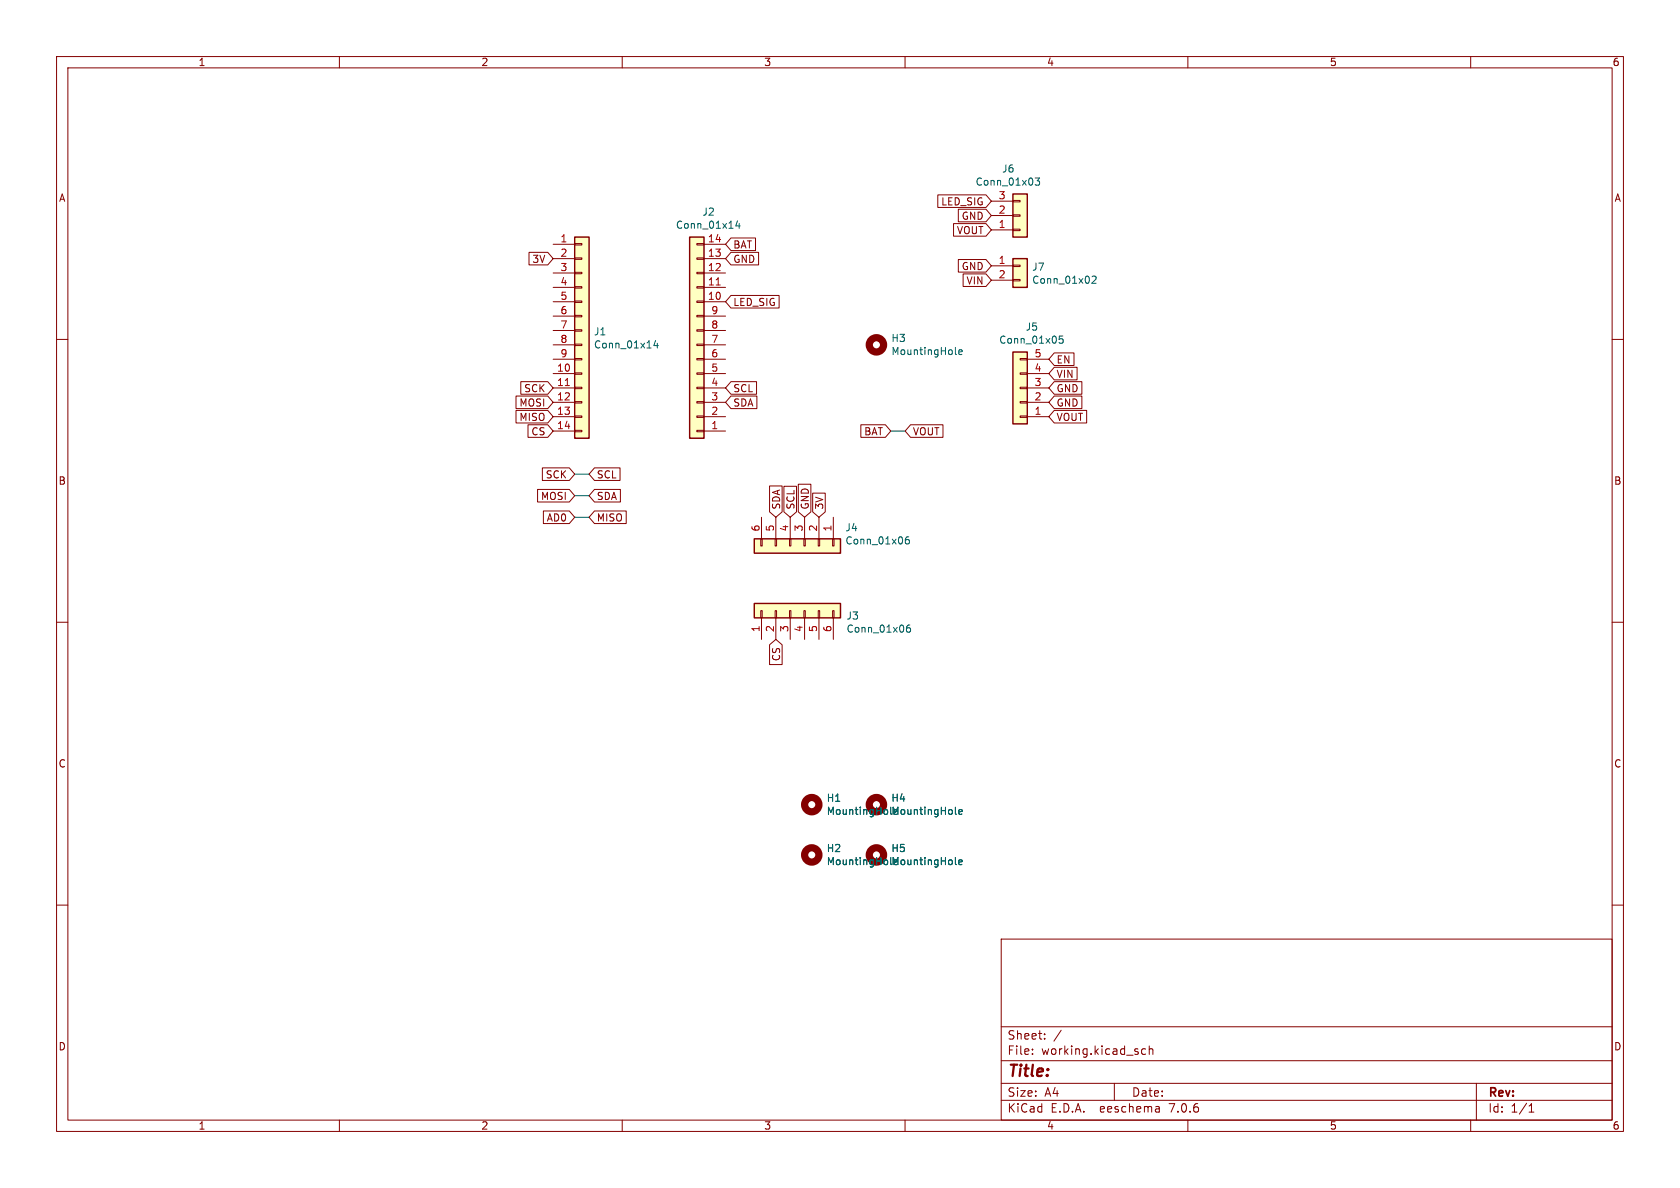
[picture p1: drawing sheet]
(kicad_sch (version 20230121) (generator eeschema)

 (paper "A4")

 (lib_symbols
  (symbol "Connector_Generic:Conn_01x02" (pin_names (offset 1.016) hide) (in_bom yes) (on_board yes)
   (property "Reference" "J" (at 0 2.54 0) (effects (font (size 1.27 1.27))))
   (property "Value" "Conn_01x02" (at 0 -5.08 0) (effects (font (size 1.27 1.27))))
   (property "Footprint" "" (at 0 0 0) (effects (font (size 1.27 1.27)) hide))
   (property "Datasheet" "~" (at 0 0 0) (effects (font (size 1.27 1.27)) hide))
   (symbol "Conn_01x02_1_1"
    (rectangle (start -1.27 -2.413) (end 0 -2.667) (stroke (width 0.1524) (type default)) (fill (type none)))
    (rectangle (start -1.27 0.127) (end 0 -0.127) (stroke (width 0.1524) (type default)) (fill (type none)))
    (rectangle (start -1.27 1.27) (end 1.27 -3.81) (stroke (width 0.254) (type default)) (fill (type background)))
    (pin passive line (at -5.08 0 0) (length 3.81) (name "Pin_1" (effects (font (size 1.27 1.27)))) (number "1" (effects (font (size 1.27 1.27)))))
    (pin passive line (at -5.08 -2.54 0) (length 3.81) (name "Pin_2" (effects (font (size 1.27 1.27)))) (number "2" (effects (font (size 1.27 1.27)))))))
  (symbol "Connector_Generic:Conn_01x03" (pin_names (offset 1.016) hide) (in_bom yes) (on_board yes)
   (property "Reference" "J" (at 0 5.08 0) (effects (font (size 1.27 1.27))))
   (property "Value" "Conn_01x03" (at 0 -5.08 0) (effects (font (size 1.27 1.27))))
   (property "Footprint" "" (at 0 0 0) (effects (font (size 1.27 1.27)) hide))
   (property "Datasheet" "~" (at 0 0 0) (effects (font (size 1.27 1.27)) hide))
   (symbol "Conn_01x03_1_1"
    (rectangle (start -1.27 -2.413) (end 0 -2.667) (stroke (width 0.1524) (type default)) (fill (type none)))
    (rectangle (start -1.27 0.127) (end 0 -0.127) (stroke (width 0.1524) (type default)) (fill (type none)))
    (rectangle (start -1.27 2.667) (end 0 2.413) (stroke (width 0.1524) (type default)) (fill (type none)))
    (rectangle (start -1.27 3.81) (end 1.27 -3.81) (stroke (width 0.254) (type default)) (fill (type background)))
    (pin passive line (at -5.08 2.54 0) (length 3.81) (name "Pin_1" (effects (font (size 1.27 1.27)))) (number "1" (effects (font (size 1.27 1.27)))))
    (pin passive line (at -5.08 0 0) (length 3.81) (name "Pin_2" (effects (font (size 1.27 1.27)))) (number "2" (effects (font (size 1.27 1.27)))))
    (pin passive line (at -5.08 -2.54 0) (length 3.81) (name "Pin_3" (effects (font (size 1.27 1.27)))) (number "3" (effects (font (size 1.27 1.27)))))))
  (symbol "Connector_Generic:Conn_01x05" (pin_names (offset 1.016) hide) (in_bom yes) (on_board yes)
   (property "Reference" "J" (at 0 7.62 0) (effects (font (size 1.27 1.27))))
   (property "Value" "Conn_01x05" (at 0 -7.62 0) (effects (font (size 1.27 1.27))))
   (property "Footprint" "" (at 0 0 0) (effects (font (size 1.27 1.27)) hide))
   (property "Datasheet" "~" (at 0 0 0) (effects (font (size 1.27 1.27)) hide))
   (symbol "Conn_01x05_1_1"
    (rectangle (start -1.27 -4.953) (end 0 -5.207) (stroke (width 0.1524) (type default)) (fill (type none)))
    (rectangle (start -1.27 -2.413) (end 0 -2.667) (stroke (width 0.1524) (type default)) (fill (type none)))
    (rectangle (start -1.27 0.127) (end 0 -0.127) (stroke (width 0.1524) (type default)) (fill (type none)))
    (rectangle (start -1.27 2.667) (end 0 2.413) (stroke (width 0.1524) (type default)) (fill (type none)))
    (rectangle (start -1.27 5.207) (end 0 4.953) (stroke (width 0.1524) (type default)) (fill (type none)))
    (rectangle (start -1.27 6.35) (end 1.27 -6.35) (stroke (width 0.254) (type default)) (fill (type background)))
    (pin passive line (at -5.08 5.08 0) (length 3.81) (name "Pin_1" (effects (font (size 1.27 1.27)))) (number "1" (effects (font (size 1.27 1.27)))))
    (pin passive line (at -5.08 2.54 0) (length 3.81) (name "Pin_2" (effects (font (size 1.27 1.27)))) (number "2" (effects (font (size 1.27 1.27)))))
    (pin passive line (at -5.08 0 0) (length 3.81) (name "Pin_3" (effects (font (size 1.27 1.27)))) (number "3" (effects (font (size 1.27 1.27)))))
    (pin passive line (at -5.08 -2.54 0) (length 3.81) (name "Pin_4" (effects (font (size 1.27 1.27)))) (number "4" (effects (font (size 1.27 1.27)))))
    (pin passive line (at -5.08 -5.08 0) (length 3.81) (name "Pin_5" (effects (font (size 1.27 1.27)))) (number "5" (effects (font (size 1.27 1.27)))))))
  (symbol "Connector_Generic:Conn_01x06" (pin_names (offset 1.016) hide) (in_bom yes) (on_board yes)
   (property "Reference" "J" (at 0 7.62 0) (effects (font (size 1.27 1.27))))
   (property "Value" "Conn_01x06" (at 0 -10.16 0) (effects (font (size 1.27 1.27))))
   (property "Footprint" "" (at 0 0 0) (effects (font (size 1.27 1.27)) hide))
   (property "Datasheet" "~" (at 0 0 0) (effects (font (size 1.27 1.27)) hide))
   (symbol "Conn_01x06_1_1"
    (rectangle (start -1.27 -7.493) (end 0 -7.747) (stroke (width 0.1524) (type default)) (fill (type none)))
    (rectangle (start -1.27 -4.953) (end 0 -5.207) (stroke (width 0.1524) (type default)) (fill (type none)))
    (rectangle (start -1.27 -2.413) (end 0 -2.667) (stroke (width 0.1524) (type default)) (fill (type none)))
    (rectangle (start -1.27 0.127) (end 0 -0.127) (stroke (width 0.1524) (type default)) (fill (type none)))
    (rectangle (start -1.27 2.667) (end 0 2.413) (stroke (width 0.1524) (type default)) (fill (type none)))
    (rectangle (start -1.27 5.207) (end 0 4.953) (stroke (width 0.1524) (type default)) (fill (type none)))
    (rectangle (start -1.27 6.35) (end 1.27 -8.89) (stroke (width 0.254) (type default)) (fill (type background)))
    (pin passive line (at -5.08 5.08 0) (length 3.81) (name "Pin_1" (effects (font (size 1.27 1.27)))) (number "1" (effects (font (size 1.27 1.27)))))
    (pin passive line (at -5.08 2.54 0) (length 3.81) (name "Pin_2" (effects (font (size 1.27 1.27)))) (number "2" (effects (font (size 1.27 1.27)))))
    (pin passive line (at -5.08 0 0) (length 3.81) (name "Pin_3" (effects (font (size 1.27 1.27)))) (number "3" (effects (font (size 1.27 1.27)))))
    (pin passive line (at -5.08 -2.54 0) (length 3.81) (name "Pin_4" (effects (font (size 1.27 1.27)))) (number "4" (effects (font (size 1.27 1.27)))))
    (pin passive line (at -5.08 -5.08 0) (length 3.81) (name "Pin_5" (effects (font (size 1.27 1.27)))) (number "5" (effects (font (size 1.27 1.27)))))
    (pin passive line (at -5.08 -7.62 0) (length 3.81) (name "Pin_6" (effects (font (size 1.27 1.27)))) (number "6" (effects (font (size 1.27 1.27)))))))
  (symbol "Connector_Generic:Conn_01x14" (pin_names (offset 1.016) hide) (in_bom yes) (on_board yes)
   (property "Reference" "J" (at 0 17.78 0) (effects (font (size 1.27 1.27))))
   (property "Value" "Conn_01x14" (at 0 -20.32 0) (effects (font (size 1.27 1.27))))
   (property "Footprint" "" (at 0 0 0) (effects (font (size 1.27 1.27)) hide))
   (property "Datasheet" "~" (at 0 0 0) (effects (font (size 1.27 1.27)) hide))
   (symbol "Conn_01x14_1_1"
    (rectangle (start -1.27 -17.653) (end 0 -17.907) (stroke (width 0.1524) (type default)) (fill (type none)))
    (rectangle (start -1.27 -15.113) (end 0 -15.367) (stroke (width 0.1524) (type default)) (fill (type none)))
    (rectangle (start -1.27 -12.573) (end 0 -12.827) (stroke (width 0.1524) (type default)) (fill (type none)))
    (rectangle (start -1.27 -10.033) (end 0 -10.287) (stroke (width 0.1524) (type default)) (fill (type none)))
    (rectangle (start -1.27 -7.493) (end 0 -7.747) (stroke (width 0.1524) (type default)) (fill (type none)))
    (rectangle (start -1.27 -4.953) (end 0 -5.207) (stroke (width 0.1524) (type default)) (fill (type none)))
    (rectangle (start -1.27 -2.413) (end 0 -2.667) (stroke (width 0.1524) (type default)) (fill (type none)))
    (rectangle (start -1.27 0.127) (end 0 -0.127) (stroke (width 0.1524) (type default)) (fill (type none)))
    (rectangle (start -1.27 2.667) (end 0 2.413) (stroke (width 0.1524) (type default)) (fill (type none)))
    (rectangle (start -1.27 5.207) (end 0 4.953) (stroke (width 0.1524) (type default)) (fill (type none)))
    (rectangle (start -1.27 7.747) (end 0 7.493) (stroke (width 0.1524) (type default)) (fill (type none)))
    (rectangle (start -1.27 10.287) (end 0 10.033) (stroke (width 0.1524) (type default)) (fill (type none)))
    (rectangle (start -1.27 12.827) (end 0 12.573) (stroke (width 0.1524) (type default)) (fill (type none)))
    (rectangle (start -1.27 15.367) (end 0 15.113) (stroke (width 0.1524) (type default)) (fill (type none)))
    (rectangle (start -1.27 16.51) (end 1.27 -19.05) (stroke (width 0.254) (type default)) (fill (type background)))
    (pin passive line (at -5.08 15.24 0) (length 3.81) (name "Pin_1" (effects (font (size 1.27 1.27)))) (number "1" (effects (font (size 1.27 1.27)))))
    (pin passive line (at -5.08 -7.62 0) (length 3.81) (name "Pin_10" (effects (font (size 1.27 1.27)))) (number "10" (effects (font (size 1.27 1.27)))))
    (pin passive line (at -5.08 -10.16 0) (length 3.81) (name "Pin_11" (effects (font (size 1.27 1.27)))) (number "11" (effects (font (size 1.27 1.27)))))
    (pin passive line (at -5.08 -12.7 0) (length 3.81) (name "Pin_12" (effects (font (size 1.27 1.27)))) (number "12" (effects (font (size 1.27 1.27)))))
    (pin passive line (at -5.08 -15.24 0) (length 3.81) (name "Pin_13" (effects (font (size 1.27 1.27)))) (number "13" (effects (font (size 1.27 1.27)))))
    (pin passive line (at -5.08 -17.78 0) (length 3.81) (name "Pin_14" (effects (font (size 1.27 1.27)))) (number "14" (effects (font (size 1.27 1.27)))))
    (pin passive line (at -5.08 12.7 0) (length 3.81) (name "Pin_2" (effects (font (size 1.27 1.27)))) (number "2" (effects (font (size 1.27 1.27)))))
    (pin passive line (at -5.08 10.16 0) (length 3.81) (name "Pin_3" (effects (font (size 1.27 1.27)))) (number "3" (effects (font (size 1.27 1.27)))))
    (pin passive line (at -5.08 7.62 0) (length 3.81) (name "Pin_4" (effects (font (size 1.27 1.27)))) (number "4" (effects (font (size 1.27 1.27)))))
    (pin passive line (at -5.08 5.08 0) (length 3.81) (name "Pin_5" (effects (font (size 1.27 1.27)))) (number "5" (effects (font (size 1.27 1.27)))))
    (pin passive line (at -5.08 2.54 0) (length 3.81) (name "Pin_6" (effects (font (size 1.27 1.27)))) (number "6" (effects (font (size 1.27 1.27)))))
    (pin passive line (at -5.08 0 0) (length 3.81) (name "Pin_7" (effects (font (size 1.27 1.27)))) (number "7" (effects (font (size 1.27 1.27)))))
    (pin passive line (at -5.08 -2.54 0) (length 3.81) (name "Pin_8" (effects (font (size 1.27 1.27)))) (number "8" (effects (font (size 1.27 1.27)))))
    (pin passive line (at -5.08 -5.08 0) (length 3.81) (name "Pin_9" (effects (font (size 1.27 1.27)))) (number "9" (effects (font (size 1.27 1.27)))))))
  (symbol "Mechanical:MountingHole" (pin_names (offset 1.016)) (in_bom yes) (on_board yes)
   (property "Reference" "H" (at 0 5.08 0) (effects (font (size 1.27 1.27))))
   (property "Value" "MountingHole" (at 0 3.175 0) (effects (font (size 1.27 1.27))))
   (property "Footprint" "" (at 0 0 0) (effects (font (size 1.27 1.27)) hide))
   (property "Datasheet" "~" (at 0 0 0) (effects (font (size 1.27 1.27)) hide))
   (symbol "MountingHole_0_1"
    (circle (center 0 0) (radius 1.27) (stroke (width 1.27) (type default)) (fill (type none))))))


 (wire (pts (xy 104.14 87.63) (xy 101.6 87.63)) (stroke (width 0) (type default)))
 (wire (pts (xy 157.48 76.2) (xy 160.02 76.2)) (stroke (width 0) (type default)))
 (wire (pts (xy 101.6 91.44) (xy 104.14 91.44)) (stroke (width 0) (type default)))
 (wire (pts (xy 101.6 83.82) (xy 104.14 83.82)) (stroke (width 0) (type default)))

 (global_label "VOUT" (shape input) (at 160.02 76.2 0) (effects (font (size 1.27 1.27)) (justify left))
  (property "Intersheetrefs" "${INTERSHEET_REFS}" (at 160.02 76.2 0) (effects (font (size 1.27 1.27)) hide)))
 (global_label "GND" (shape input) (at 142.24 91.44 90) (effects (font (size 1.27 1.27)) (justify left))
  (property "Intersheetrefs" "${INTERSHEET_REFS}" (at 142.24 91.44 0) (effects (font (size 1.27 1.27)) hide)))
 (global_label "GND" (shape input) (at 128.27 45.72 0) (effects (font (size 1.27 1.27)) (justify left))
  (property "Intersheetrefs" "${INTERSHEET_REFS}" (at 128.27 45.72 0) (effects (font (size 1.27 1.27)) hide)))
 (global_label "CS" (shape input) (at 137.16 113.03 270) (effects (font (size 1.27 1.27)) (justify right))
  (property "Intersheetrefs" "${INTERSHEET_REFS}" (at 137.16 113.03 0) (effects (font (size 1.27 1.27)) hide)))
 (global_label "GND" (shape input) (at 175.26 46.99 180) (effects (font (size 1.27 1.27)) (justify right))
  (property "Intersheetrefs" "${INTERSHEET_REFS}" (at 175.26 46.99 0) (effects (font (size 1.27 1.27)) hide)))
 (global_label "SCL" (shape input) (at 104.14 83.82 0) (effects (font (size 1.27 1.27)) (justify left))
  (property "Intersheetrefs" "${INTERSHEET_REFS}" (at 104.14 83.82 0) (effects (font (size 1.27 1.27)) hide)))
 (global_label "AD0" (shape input) (at 101.6 91.44 180) (effects (font (size 1.27 1.27)) (justify right))
  (property "Intersheetrefs" "${INTERSHEET_REFS}" (at 101.6 91.44 0) (effects (font (size 1.27 1.27)) hide)))
 (global_label "BAT" (shape input) (at 157.48 76.2 180) (effects (font (size 1.27 1.27)) (justify right))
  (property "Intersheetrefs" "${INTERSHEET_REFS}" (at 157.48 76.2 0) (effects (font (size 1.27 1.27)) hide)))
 (global_label "SDA" (shape input) (at 137.16 91.44 90) (effects (font (size 1.27 1.27)) (justify left))
  (property "Intersheetrefs" "${INTERSHEET_REFS}" (at 137.16 91.44 0) (effects (font (size 1.27 1.27)) hide)))
 (global_label "VIN" (shape input) (at 175.26 49.53 180) (effects (font (size 1.27 1.27)) (justify right))
  (property "Intersheetrefs" "${INTERSHEET_REFS}" (at 175.26 49.53 0) (effects (font (size 1.27 1.27)) hide)))
 (global_label "SDA" (shape input) (at 104.14 87.63 0) (effects (font (size 1.27 1.27)) (justify left))
  (property "Intersheetrefs" "${INTERSHEET_REFS}" (at 104.14 87.63 0) (effects (font (size 1.27 1.27)) hide)))
 (global_label "GND" (shape input) (at 185.42 68.58 0) (effects (font (size 1.27 1.27)) (justify left))
  (property "Intersheetrefs" "${INTERSHEET_REFS}" (at 185.42 68.58 0) (effects (font (size 1.27 1.27)) hide)))
 (global_label "SDA" (shape input) (at 128.27 71.12 0) (effects (font (size 1.27 1.27)) (justify left))
  (property "Intersheetrefs" "${INTERSHEET_REFS}" (at 128.27 71.12 0) (effects (font (size 1.27 1.27)) hide)))
 (global_label "CS" (shape input) (at 97.79 76.2 180) (effects (font (size 1.27 1.27)) (justify right))
  (property "Intersheetrefs" "${INTERSHEET_REFS}" (at 97.79 76.2 0) (effects (font (size 1.27 1.27)) hide)))
 (global_label "MOSI" (shape input) (at 97.79 71.12 180) (effects (font (size 1.27 1.27)) (justify right))
  (property "Intersheetrefs" "${INTERSHEET_REFS}" (at 97.79 71.12 0) (effects (font (size 1.27 1.27)) hide)))
 (global_label "SCK" (shape input) (at 97.79 68.58 180) (effects (font (size 1.27 1.27)) (justify right))
  (property "Intersheetrefs" "${INTERSHEET_REFS}" (at 97.79 68.58 0) (effects (font (size 1.27 1.27)) hide)))
 (global_label "SCK" (shape input) (at 101.6 83.82 180) (effects (font (size 1.27 1.27)) (justify right))
  (property "Intersheetrefs" "${INTERSHEET_REFS}" (at 101.6 83.82 0) (effects (font (size 1.27 1.27)) hide)))
 (global_label "MISO" (shape input) (at 104.14 91.44 0) (effects (font (size 1.27 1.27)) (justify left))
  (property "Intersheetrefs" "${INTERSHEET_REFS}" (at 104.14 91.44 0) (effects (font (size 1.27 1.27)) hide)))
 (global_label "3V" (shape input) (at 144.78 91.44 90) (effects (font (size 1.27 1.27)) (justify left))
  (property "Intersheetrefs" "${INTERSHEET_REFS}" (at 144.78 91.44 0) (effects (font (size 1.27 1.27)) hide)))
 (global_label "BAT" (shape input) (at 128.27 43.18 0) (effects (font (size 1.27 1.27)) (justify left))
  (property "Intersheetrefs" "${INTERSHEET_REFS}" (at 128.27 43.18 0) (effects (font (size 1.27 1.27)) hide)))
 (global_label "EN" (shape input) (at 185.42 63.5 0) (effects (font (size 1.27 1.27)) (justify left))
  (property "Intersheetrefs" "${INTERSHEET_REFS}" (at 185.42 63.5 0) (effects (font (size 1.27 1.27)) hide)))
 (global_label "VOUT" (shape input) (at 175.26 40.64 180) (effects (font (size 1.27 1.27)) (justify right))
  (property "Intersheetrefs" "${INTERSHEET_REFS}" (at 175.26 40.64 0) (effects (font (size 1.27 1.27)) hide)))
 (global_label "3V" (shape input) (at 97.79 45.72 180) (effects (font (size 1.27 1.27)) (justify right))
  (property "Intersheetrefs" "${INTERSHEET_REFS}" (at 97.79 45.72 0) (effects (font (size 1.27 1.27)) hide)))
 (global_label "SCL" (shape input) (at 139.7 91.44 90) (effects (font (size 1.27 1.27)) (justify left))
  (property "Intersheetrefs" "${INTERSHEET_REFS}" (at 139.7 91.44 0) (effects (font (size 1.27 1.27)) hide)))
 (global_label "GND" (shape input) (at 175.26 38.1 180) (effects (font (size 1.27 1.27)) (justify right))
  (property "Intersheetrefs" "${INTERSHEET_REFS}" (at 175.26 38.1 0) (effects (font (size 1.27 1.27)) hide)))
 (global_label "MOSI" (shape input) (at 101.6 87.63 180) (effects (font (size 1.27 1.27)) (justify right))
  (property "Intersheetrefs" "${INTERSHEET_REFS}" (at 101.6 87.63 0) (effects (font (size 1.27 1.27)) hide)))
 (global_label "VOUT" (shape input) (at 185.42 73.66 0) (effects (font (size 1.27 1.27)) (justify left))
  (property "Intersheetrefs" "${INTERSHEET_REFS}" (at 185.42 73.66 0) (effects (font (size 1.27 1.27)) hide)))
 (global_label "VIN" (shape input) (at 185.42 66.04 0) (effects (font (size 1.27 1.27)) (justify left))
  (property "Intersheetrefs" "${INTERSHEET_REFS}" (at 185.42 66.04 0) (effects (font (size 1.27 1.27)) hide)))
 (global_label "LED_SIG" (shape input) (at 128.27 53.34 0) (effects (font (size 1.27 1.27)) (justify left))
  (property "Intersheetrefs" "${INTERSHEET_REFS}" (at 128.27 53.34 0) (effects (font (size 1.27 1.27)) hide)))
 (global_label "GND" (shape input) (at 185.42 71.12 0) (effects (font (size 1.27 1.27)) (justify left))
  (property "Intersheetrefs" "${INTERSHEET_REFS}" (at 185.42 71.12 0) (effects (font (size 1.27 1.27)) hide)))
 (global_label "SCL" (shape input) (at 128.27 68.58 0) (effects (font (size 1.27 1.27)) (justify left))
  (property "Intersheetrefs" "${INTERSHEET_REFS}" (at 128.27 68.58 0) (effects (font (size 1.27 1.27)) hide)))
 (global_label "LED_SIG" (shape input) (at 175.26 35.56 180) (effects (font (size 1.27 1.27)) (justify right))
  (property "Intersheetrefs" "${INTERSHEET_REFS}" (at 175.26 35.56 0) (effects (font (size 1.27 1.27)) hide)))
 (global_label "MISO" (shape input) (at 97.79 73.66 180) (effects (font (size 1.27 1.27)) (justify right))
  (property "Intersheetrefs" "${INTERSHEET_REFS}" (at 97.79 73.66 0) (effects (font (size 1.27 1.27)) hide)))

 (symbol (lib_id "Connector_Generic:Conn_01x14") (at 102.87 58.42 0) (unit 1) (in_bom yes) (on_board yes) (dnp no)
  (property "Reference" "J1" (at 104.902 58.6232 0) (effects (font (size 1.27 1.27)) (justify left)))
  (property "Value" "Conn_01x14" (at 104.902 60.9346 0) (effects (font (size 1.27 1.27)) (justify left)))
  (property "Footprint" "Connector_PinHeader_2.54mm:PinHeader_1x14_P2.54mm_Vertical" (at 102.87 58.42 0) (effects (font (size 1.27 1.27)) hide))
  (property "Datasheet" "~" (at 102.87 58.42 0) (effects (font (size 1.27 1.27)) hide)) (pin "1") (pin "10") (pin "11") (pin "12") (pin "13") (pin "14") (pin "2") (pin "3") (pin "4") (pin "5") (pin "6") (pin "7") (pin "8") (pin "9"))

 (symbol (lib_id "Connector_Generic:Conn_01x14") (at 123.19 60.96 180) (unit 1) (in_bom yes) (on_board yes) (dnp no)
  (property "Reference" "J2" (at 125.2728 37.465 0) (effects (font (size 1.27 1.27))))
  (property "Value" "Conn_01x14" (at 125.2728 39.7764 0) (effects (font (size 1.27 1.27))))
  (property "Footprint" "Connector_PinHeader_2.54mm:PinHeader_1x14_P2.54mm_Vertical" (at 123.19 60.96 0) (effects (font (size 1.27 1.27)) hide))
  (property "Datasheet" "~" (at 123.19 60.96 0) (effects (font (size 1.27 1.27)) hide)) (pin "1") (pin "10") (pin "11") (pin "12") (pin "13") (pin "14") (pin "2") (pin "3") (pin "4") (pin "5") (pin "6") (pin "7") (pin "8") (pin "9"))

 (symbol (lib_id "Connector_Generic:Conn_01x06") (at 142.24 96.52 270) (unit 1) (in_bom yes) (on_board yes) (dnp no)
  (property "Reference" "J4" (at 149.352 93.2688 90) (effects (font (size 1.27 1.27)) (justify left)))
  (property "Value" "Conn_01x06" (at 149.352 95.5802 90) (effects (font (size 1.27 1.27)) (justify left)))
  (property "Footprint" "Connector_PinHeader_2.54mm:PinHeader_1x06_P2.54mm_Vertical" (at 142.24 96.52 0) (effects (font (size 1.27 1.27)) hide))
  (property "Datasheet" "~" (at 142.24 96.52 0) (effects (font (size 1.27 1.27)) hide)) (pin "1") (pin "2") (pin "3") (pin "4") (pin "5") (pin "6"))

 (symbol (lib_id "Connector_Generic:Conn_01x06") (at 139.7 107.95 90) (unit 1) (in_bom yes) (on_board yes) (dnp no)
  (property "Reference" "J3" (at 149.5552 108.8644 90) (effects (font (size 1.27 1.27)) (justify right)))
  (property "Value" "Conn_01x06" (at 149.5552 111.1758 90) (effects (font (size 1.27 1.27)) (justify right)))
  (property "Footprint" "Connector_PinHeader_2.54mm:PinHeader_1x06_P2.54mm_Vertical" (at 139.7 107.95 0) (effects (font (size 1.27 1.27)) hide))
  (property "Datasheet" "~" (at 139.7 107.95 0) (effects (font (size 1.27 1.27)) hide)) (pin "1") (pin "2") (pin "3") (pin "4") (pin "5") (pin "6"))

 (symbol (lib_id "Connector_Generic:Conn_01x05") (at 180.34 68.58 180) (unit 1) (in_bom yes) (on_board yes) (dnp no)
  (property "Reference" "J5" (at 182.4228 57.785 0) (effects (font (size 1.27 1.27))))
  (property "Value" "Conn_01x05" (at 182.4228 60.0964 0) (effects (font (size 1.27 1.27))))
  (property "Footprint" "Connector_PinHeader_2.54mm:PinHeader_1x05_P2.54mm_Vertical" (at 180.34 68.58 0) (effects (font (size 1.27 1.27)) hide))
  (property "Datasheet" "~" (at 180.34 68.58 0) (effects (font (size 1.27 1.27)) hide)) (pin "1") (pin "2") (pin "3") (pin "4") (pin "5"))

 (symbol (lib_id "Connector_Generic:Conn_01x02") (at 180.34 46.99 0) (unit 1) (in_bom yes) (on_board yes) (dnp no)
  (property "Reference" "J7" (at 182.372 47.1932 0) (effects (font (size 1.27 1.27)) (justify left)))
  (property "Value" "Conn_01x02" (at 182.372 49.5046 0) (effects (font (size 1.27 1.27)) (justify left)))
  (property "Footprint" "Connector_PinHeader_2.54mm:PinHeader_1x02_P2.54mm_Vertical" (at 180.34 46.99 0) (effects (font (size 1.27 1.27)) hide))
  (property "Datasheet" "~" (at 180.34 46.99 0) (effects (font (size 1.27 1.27)) hide)) (pin "1") (pin "2"))

 (symbol (lib_id "Connector_Generic:Conn_01x03") (at 180.34 38.1 0) (mirror x) (unit 1) (in_bom yes) (on_board yes) (dnp no)
  (property "Reference" "J6" (at 178.2572 29.845 0) (effects (font (size 1.27 1.27))))
  (property "Value" "Conn_01x03" (at 178.2572 32.1564 0) (effects (font (size 1.27 1.27))))
  (property "Footprint" "Connector_PinHeader_2.54mm:PinHeader_1x03_P2.54mm_Vertical" (at 180.34 38.1 0) (effects (font (size 1.27 1.27)) hide))
  (property "Datasheet" "~" (at 180.34 38.1 0) (effects (font (size 1.27 1.27)) hide)) (pin "1") (pin "2") (pin "3"))

 (symbol (lib_id "Mechanical:MountingHole") (at 154.94 60.96 0) (unit 1) (in_bom yes) (on_board yes) (dnp no)
  (property "Reference" "H3" (at 157.48 59.7916 0) (effects (font (size 1.27 1.27)) (justify left)))
  (property "Value" "MountingHole" (at 157.48 62.103 0) (effects (font (size 1.27 1.27)) (justify left)))
  (property "Footprint" "MountingHole:MountingHole_3.2mm_M3" (at 154.94 60.96 0) (effects (font (size 1.27 1.27)) hide))
  (property "Datasheet" "~" (at 154.94 60.96 0) (effects (font (size 1.27 1.27)) hide)))

 (symbol (lib_id "Mechanical:MountingHole") (at 143.51 142.24 0) (unit 1) (in_bom yes) (on_board yes) (dnp no)
  (property "Reference" "H1" (at 146.05 141.0716 0) (effects (font (size 1.27 1.27)) (justify left)))
  (property "Value" "MountingHole" (at 146.05 143.383 0) (effects (font (size 1.27 1.27)) (justify left)))
  (property "Footprint" "MountingHole:MountingHole_3.2mm_M3" (at 143.51 142.24 0) (effects (font (size 1.27 1.27)) hide))
  (property "Datasheet" "~" (at 143.51 142.24 0) (effects (font (size 1.27 1.27)) hide)))

 (symbol (lib_id "Mechanical:MountingHole") (at 154.94 142.24 0) (unit 1) (in_bom yes) (on_board yes) (dnp no)
  (property "Reference" "H4" (at 157.48 141.0716 0) (effects (font (size 1.27 1.27)) (justify left)))
  (property "Value" "MountingHole" (at 157.48 143.383 0) (effects (font (size 1.27 1.27)) (justify left)))
  (property "Footprint" "MountingHole:MountingHole_3.2mm_M3" (at 154.94 142.24 0) (effects (font (size 1.27 1.27)) hide))
  (property "Datasheet" "~" (at 154.94 142.24 0) (effects (font (size 1.27 1.27)) hide)))

 (symbol (lib_id "Mechanical:MountingHole") (at 143.51 151.13 0) (unit 1) (in_bom yes) (on_board yes) (dnp no)
  (property "Reference" "H2" (at 146.05 149.9616 0) (effects (font (size 1.27 1.27)) (justify left)))
  (property "Value" "MountingHole" (at 146.05 152.273 0) (effects (font (size 1.27 1.27)) (justify left)))
  (property "Footprint" "MountingHole:MountingHole_3.2mm_M3" (at 143.51 151.13 0) (effects (font (size 1.27 1.27)) hide))
  (property "Datasheet" "~" (at 143.51 151.13 0) (effects (font (size 1.27 1.27)) hide)))

 (symbol (lib_id "Mechanical:MountingHole") (at 154.94 151.13 0) (unit 1) (in_bom yes) (on_board yes) (dnp no)
  (property "Reference" "H5" (at 157.48 149.9616 0) (effects (font (size 1.27 1.27)) (justify left)))
  (property "Value" "MountingHole" (at 157.48 152.273 0) (effects (font (size 1.27 1.27)) (justify left)))
  (property "Footprint" "MountingHole:MountingHole_3.2mm_M3" (at 154.94 151.13 0) (effects (font (size 1.27 1.27)) hide))
  (property "Datasheet" "~" (at 154.94 151.13 0) (effects (font (size 1.27 1.27)) hide)))

 (sheet_instances (path "" (page "1"))))
